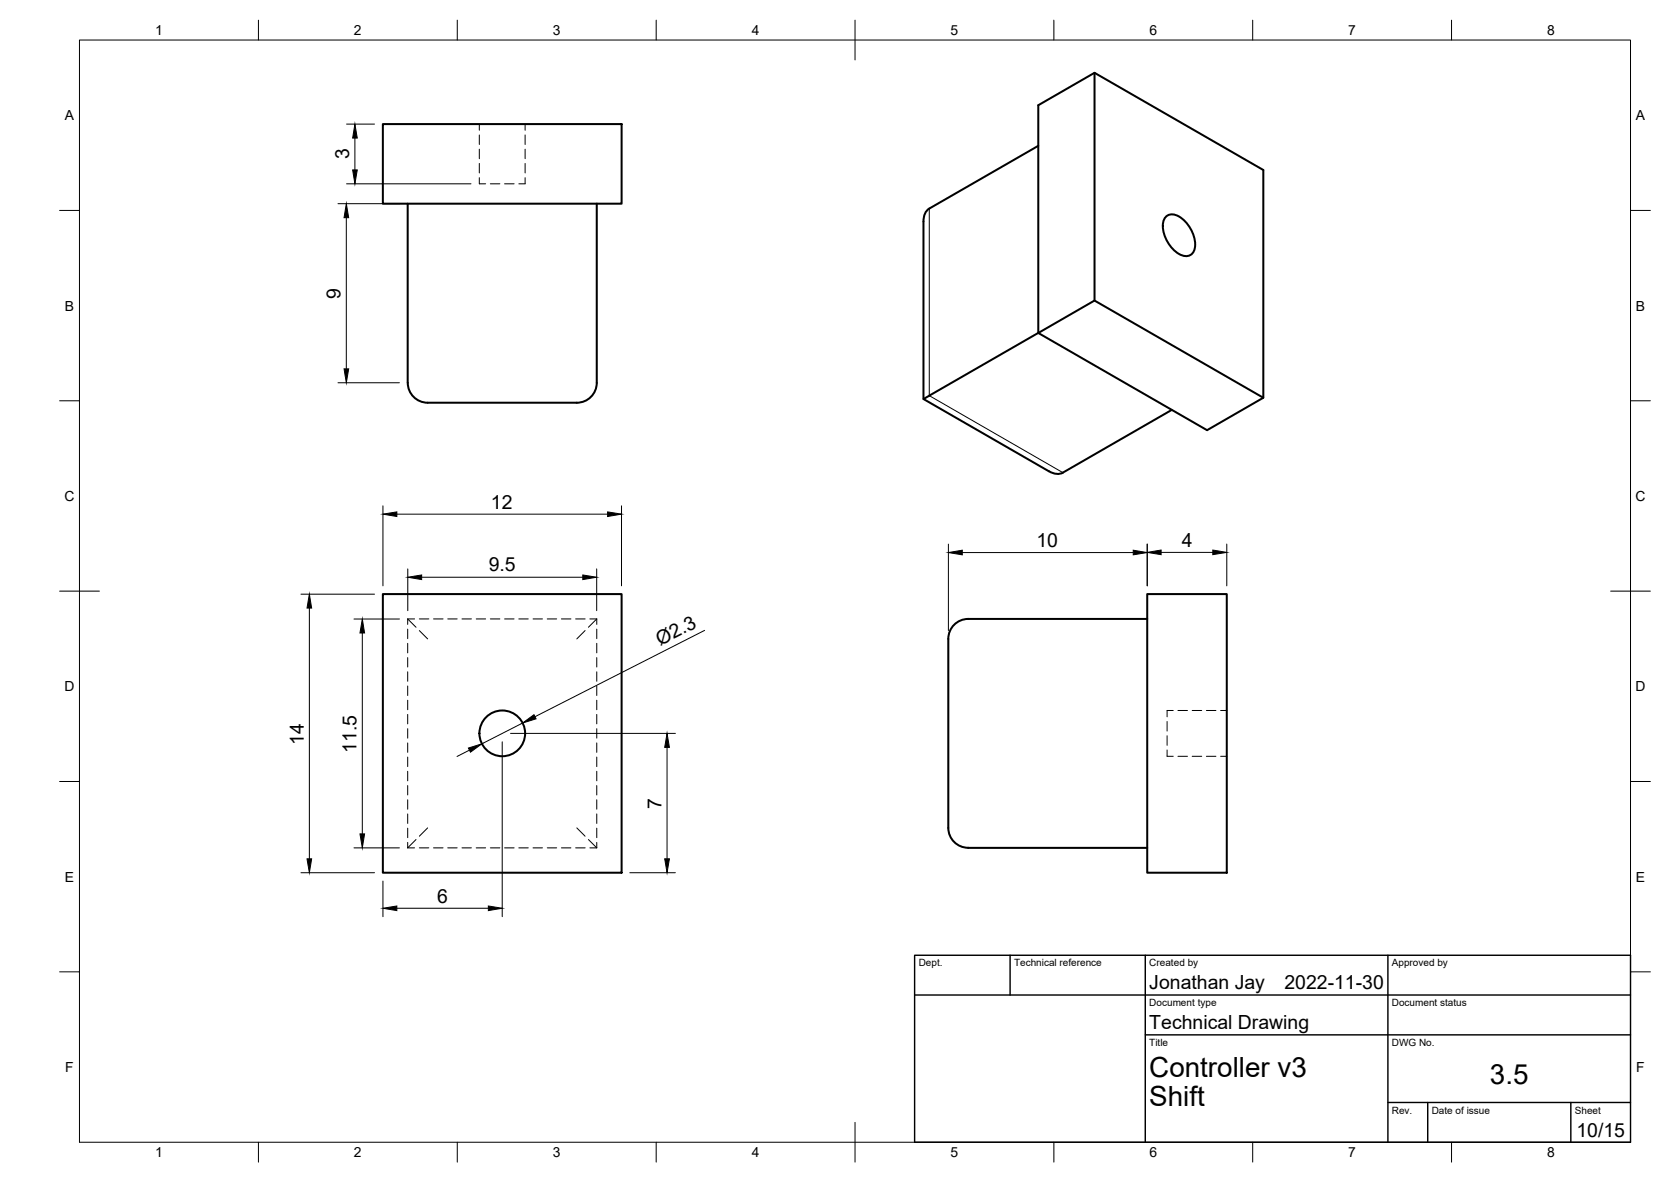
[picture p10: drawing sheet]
<svg xmlns="http://www.w3.org/2000/svg" width="420mm" height="297mm" viewBox="0 0 420 297" stroke-linecap="round" stroke-linejoin="round" font-family="sans-serif">
<!-- layer: Visible -->
<g fill="none" stroke="#000" stroke-width=".51">
<path d="M275.2 18.3v57.2l-43 24.8M96.3 31.2h60v20h-60zM261.1 26.4l14.1-8.1 42.4 24.4v57.3l-14.1 8.1-42.4-24.4zM261.1 36.6l-27.4 15.8a3.5 3.5 0 0 0-1.5 3.2v44.7l31.5 18.1a3.6 3.6 0 0 0 3.6 .4M102.5 51.2v45M150.1 51.2v45M293.3 54.3a3.1 3.1 0 0 1 3.9 .6 8.2 8.2 0 0 1 3.1 8 2.38 2.38 0 0 1-3.9 .9 8.7 8.7 0 0 1-4-7.8l.2-.7zM275.2 75.5l42.4 24.5M102.5 96.2a5 5 0 0 0 5 5h37.5a5 5 0 0 0 5.1-5M294.6 103l-27.3 15.8M96.3 149.3h60v70h-60zM288.5 149.3h20v70h-20z"/>
<path d="M288.5 155.5h-45.1a5 5 0 0 0-5 5v47.6a5 5 0 0 0 5 4.9M243.4 213.1h45.1"/>
<circle cx="126.3" cy="184.3" r="5.7"/>
</g>
<!-- layer: Hidden -->
<g fill="none" stroke="#000" stroke-width=".25">
<path d="M120.5 31.2v1.5M120.5 33.9v2.4M120.5 37.5v2.4M132 31.2v1.5M132 33.9v2.4M132 37.5v2.4M120.5 44.6v1.6h1.6M120.5 41.1v2.4M123.3 46.2h2.4M126.9 46.2h2.4M132 44.6v1.6h-1.5M132 41.1v2.4"/>
<path d="M102.5 155.5l2.1 2.1M102.5 155.5h1.7M102.5 155.5v1.4M102.5 158.1v2.4M105.4 155.5h2.4M105.5 158.5l2 2.1M109 155.5h2.4M112.6 155.5h2.4M116.2 155.5h2.3M119.7 155.5h2.4M123.3 155.5h2.4M126.9 155.5h2.4"/>
<path d="M130.5 155.5h2.3M134 155.5h2.4M137.6 155.5h2.4M141.2 155.5h2.4M144.7 155.5h2.4M147.1 158.5l-2.1 2.1M148.3 155.5h1.8M150.1 155.5l-2.1 2.1M150.1 155.5v1.4M150.1 158.1v2.4M102.5 161.7v2.4M102.5 165.3v2.3"/>
<path d="M102.5 168.8v2.4M102.5 172.4v2.4M102.5 176v2.4M102.5 179.5v2.4M150.1 161.7v2.4M150.1 165.3v2.3M150.1 168.8v2.4M150.1 172.4v2.4M150.1 176v2.4M150.1 179.5v2.4M295 178.5h-1.5v1.6M296.2 178.5h2.4"/>
<path d="M299.8 178.5h2.4M303.3 178.5h2.4M306.9 178.5h1.6M102.5 183.1v2.4M102.5 186.7v2.4M102.5 190.3v2.3M102.5 193.8v2.4M102.5 197.4v2.4M150.1 183.1v2.4M150.1 186.7v2.4M150.1 190.3v2.3M150.1 193.8v2.4"/>
<path d="M150.1 197.4v2.4M293.5 188.5v1.6h1.5M293.5 184.9v2.4M293.5 181.3v2.4M296.2 190.1h2.4M299.8 190.1h2.4M303.3 190.1h2.4M306.9 190.1h1.6M102.5 201v2.4M102.5 204.5v2.4M102.5 208.1v2.4M102.5 211.7v1.4"/>
<path d="M102.5 213.1h1.7M104.6 211l-2.1 2.1M105.4 213.1h2.4M107.5 208.1l-2 2M109 213.1h2.4M112.6 213.1h2.4M116.2 213.1h2.3M119.7 213.1h2.4M123.3 213.1h2.4M126.9 213.1h2.4M130.5 213.1h2.3M134 213.1h2.4"/>
<path d="M137.6 213.1h2.4M141.2 213.1h2.4M144.7 213.1h2.4M145 208.1l2.1 2M148 211l2.1 2.1M148.3 213.1h1.8M150.1 201v2.4M150.1 204.5v2.4M150.1 208.1v2.4M150.1 211.7v1.4"/>
</g>
<!-- layer: Visible Narrow -->
<path d="M233.7 52.4v47l33.6 19.4" fill="none" stroke="#000" stroke-width=".25"/>
<!-- layer: BORDER -->
<g fill="none" stroke="#000" stroke-width=".25">
<path d="M20 10.1h390v276.9h-390zM65 5.1v5M115 5.1v5M165 5.1v5M215 5.1v10M265 5.1v5M315 5.1v5M365 5.1v5M15 52.9h5M410 52.9h5M15 100.7h5M410 100.7h5"/>
<path d="M15 148.6h10M405 148.6h10M15 196.4h5M410 196.4h5M15 244.2h5M410 244.2h5M65 287v5M115 287v5M165 287v5M215 282.1v9.9M265 287v5M315 287v5"/>
<path d="M365 287v5"/>
</g>
<!-- layer: TITLEBLOCK -->
<path d="M230 240.1h180v46.9h-180zM230 250h180M254 240.1v9.9M288 240.1v46.9M349 240.1v46.9M288 260.1h122M349 277.1h61M359 277.1v9.9M395 277.1v9.9" fill="none" stroke="#000" stroke-width=".36"/>
<!-- layer: FD_Dimensions -->
<g fill="none" stroke="#000" stroke-width=".25">
<path d="M87.1 31.2h7.1M89.2 34.7v8M85 51.2h15.4M87.1 54.7v38M87.1 46.2h31.3M85 96.2h15.4M96.3 127.1v20.1M99.8 129.2h53M156.3 127.1v20.1M238.5 136.7v21.8M242 138.9h42.9M288.5 136.7v10.5"/>
<path d="M292 138.8h12.9M308.5 136.7v10.5M75.7 149.3h18.5M77.8 152.8v63M89 155.6h11.4M91.1 159.1v50.5M102.5 143v10.5M106 145.1h40.5M150 143v10.5M177.2 158.4l-42.7 21.7M118 188.5l-3.1 1.6M126.3 186.4v44"/>
<path d="M128.4 184.3h41.4M131.4 181.7l-10.2 5.2M167.7 187.8v28M75.7 219.3h18.5M89 213.1h11.4M158.4 219.3h11.4M96.3 221.4v9M99.8 228.2h23"/>
</g>
<g fill="#000" stroke="#000" stroke-width=".25">
<path d="M89.2 31.2l.6 3.5h-1.1zM87.1 51.2l.6 3.5h-1.2zM88.7 42.7h1.1l-.6 3.5zM86.5 92.7h1.2l-.6 3.5zM96.3 129.2l3.5-.6v1.2zM152.8 128.6l3.5 .6-3.5 .6zM238.5 138.9l3.5-.6v1.1zM284.9 138.3l3.6 .6-3.6 .5zM288.5 138.8l3.5-.6v1.2zM304.9 138.2l3.6 .6-3.6 .6zM77.8 149.3l.6 3.5h-1.2zM91.1 155.6l.6 3.5h-1.2z"/>
<path d="M102.5 145.1l3.5-.6v1.2zM146.5 144.5l3.5 .6-3.5 .6zM131.4 181.7l2.9-2.1 .5 1zM117.8 188l3.4-1.1-2.9 2.1zM167.7 184.3l.6 3.5h-1.2zM77.2 215.8h1.2l-.6 3.5zM90.5 209.6h1.2l-.6 3.5zM167.1 215.8h1.2l-.6 3.5zM96.3 228.2l3.5-.5v1.1zM122.8 227.7l3.5 .5-3.5 .6z"/>
</g>
<g font-size="7">
<text x="289" y="270.6">Controller v3</text>
<text x="374.6" y="272.3">3.5</text>
<text x="289" y="278.1">Shift</text>
</g>
<g font-size="4.9">
<text x="87.8" y="40.1" transform="rotate(-90 87.8 40.1)">3</text>
<text x="85.6" y="75" transform="rotate(-90 85.6 75)">9</text>
<text x="123.4" y="127.8">12</text>
<text x="260.6" y="137.4">10</text>
<text x="297.2" y="137.4">4</text>
<text x="122.9" y="143.6">9.5</text>
<text x="166" y="162.4" transform="rotate(-27 166 162.4)">Ø2.3</text>
<text x="76.4" y="187.2" transform="rotate(-90 76.4 187.2)">14</text>
<text x="89.6" y="189.2" transform="rotate(-90 89.6 189.2)">11.5</text>
<text x="166.3" y="203.2" transform="rotate(-90 166.3 203.2)">7</text>
<text x="109.9" y="226.8">6</text>
<text x="289" y="248.5">Jonathan Jay</text>
<text x="323" y="248.5">2022-11-30</text>
<text x="289" y="258.6">Technical Drawing</text>
<text x="396.4" y="285.7">10/15</text>
</g>
<g font-size="3.5">
<text x="39" y="8.8">1</text>
<text x="89" y="8.8">2</text>
<text x="139" y="8.8">3</text>
<text x="189" y="8.8">4</text>
<text x="239" y="8.8">5</text>
<text x="289" y="8.8">6</text>
<text x="339" y="8.8">7</text>
<text x="389" y="8.8">8</text>
<text x="16.3" y="30.2">A</text>
<text x="411.3" y="30.2">A</text>
<text x="16.3" y="78">B</text>
<text x="411.3" y="78">B</text>
<text x="16.2" y="125.9">C</text>
<text x="411.2" y="125.9">C</text>
<text x="16.2" y="173.7">D</text>
<text x="411.2" y="173.7">D</text>
<text x="16.3" y="221.6">E</text>
<text x="411.3" y="221.6">E</text>
<text x="16.4" y="269.4">F</text>
<text x="411.4" y="269.4">F</text>
<text x="39" y="290.8">1</text>
<text x="89" y="290.8">2</text>
<text x="139" y="290.8">3</text>
<text x="189" y="290.8">4</text>
<text x="239" y="290.8">5</text>
<text x="289" y="290.8">6</text>
<text x="339" y="290.8">7</text>
<text x="389" y="290.8">8</text>
</g>
<g font-size="2.5">
<text x="231" y="242.9">Dept.</text>
<text x="255" y="242.9">Technical reference</text>
<text x="289" y="242.9">Created by</text>
<text x="350" y="242.9">Approved by</text>
<text x="289" y="252.8">Document type</text>
<text x="350" y="252.8">Document status</text>
<text x="289" y="262.9">Title</text>
<text x="350" y="262.9">DWG No.</text>
<text x="350" y="279.9">Rev.</text>
<text x="360" y="279.9">Date of issue</text>
<text x="396" y="279.9">Sheet</text>
</g>
</svg>
